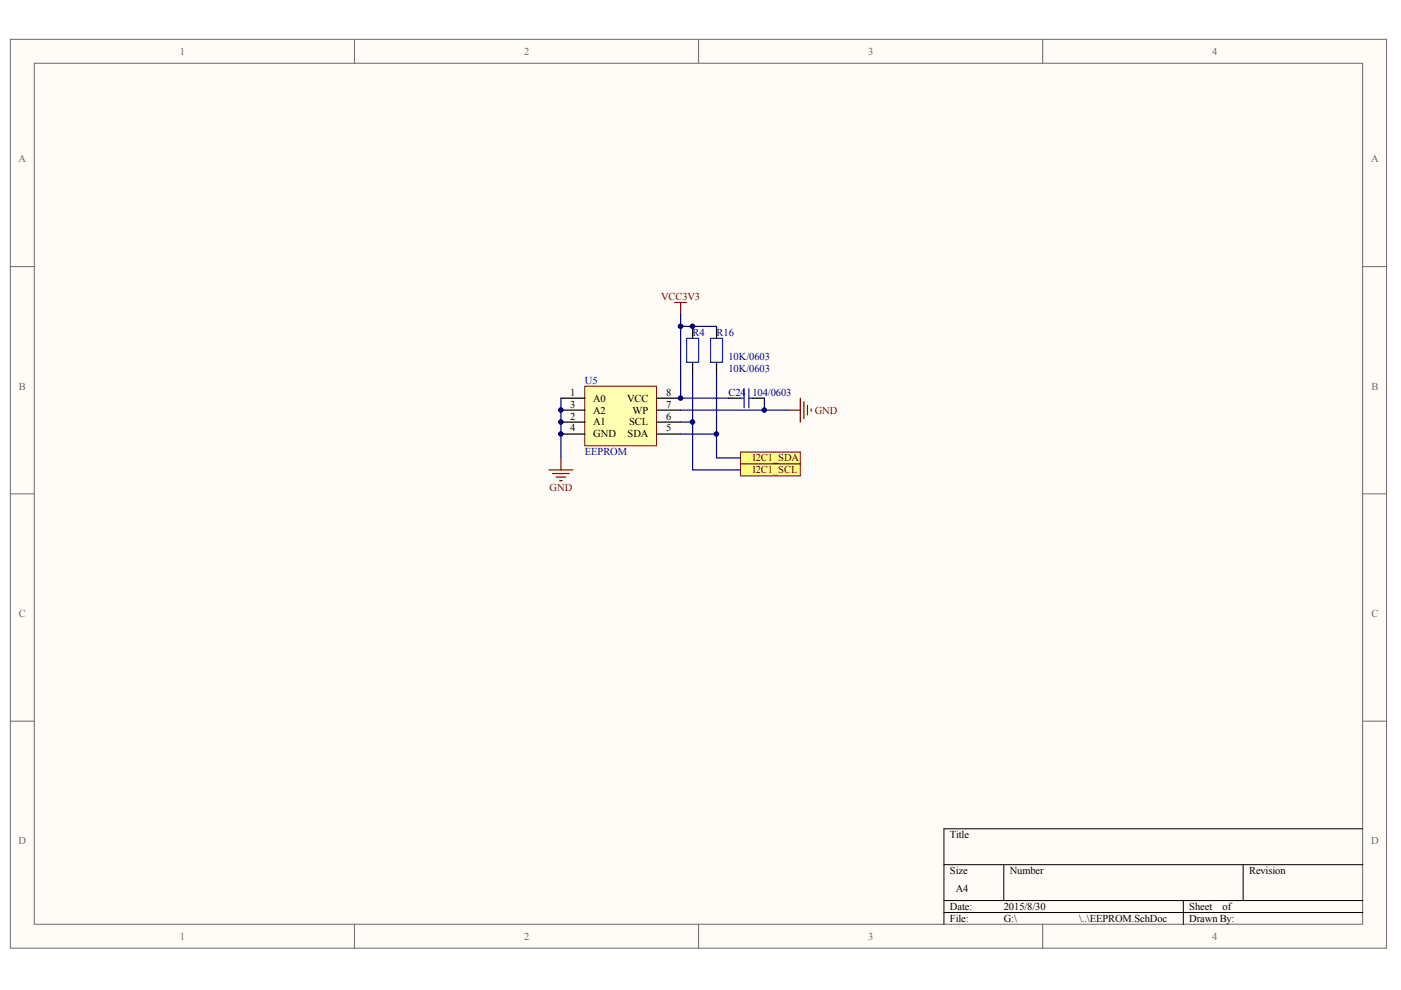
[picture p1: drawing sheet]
<svg xmlns="http://www.w3.org/2000/svg" width="297mm" height="210mm" viewBox="0 0 297 210" stroke-linecap="round" stroke-linejoin="round" font-family="sans-serif">
<g fill="#fffcf8" stroke="#696969" stroke-width=".21">
<path d="M2.2 8.3h291.8v192.7h-291.8z"/>
<path d="M7.3 13.4h281.6v182.6h-281.6z"/>
</g>
<path d="M75.2 8.3v5.1M148.1 8.3v5.1M221.1 8.3v5.1M2.2 56.5h5.1M289 56.5h5M2.2 104.7h5.1M289 104.7h5M2.2 152.9h5.1M289 152.9h5M75.2 196v5.1M148.1 196v5.1M221.1 196v5.1" fill="none" stroke="#696969" stroke-width=".21"/>
<path d="M289 175.7h-88.9v20.3M200.1 183.3h88.9M200.1 190.9h88.9M200.1 193.5h88.9M212.8 183.3v7.6M250.9 190.9v5.1M263.6 183.3v7.6" fill="none" stroke="#000" stroke-width=".21"/>
<g fill="#ffff80" stroke="#800000" stroke-width=".21">
<path d="M157 95.8h12.7v2.6h-12.7z" fill-rule="evenodd"/>
<path d="M157 98.4h12.7v2.5h-12.7z" fill-rule="evenodd"/>
</g>
<path d="M124 81.9h15.2v12.6h-15.2z" fill="#ffffb0" stroke="#800000" stroke-width=".21"/>
<g fill="none" stroke="#000" stroke-width=".25">
<path d="M146.8 69.2v2.5M146.8 76.8v2.5M151.9 69.2v2.5M151.9 76.8v2.5M118.9 84.4h5.1M118.9 89.5h5.1M118.9 87h5.1M118.9 92h5.1M139.2 84.4h5.1M139.2 89.5h5.1M139.2 87h5.1M139.2 92h5.1"/>
<path d="M154.5 84.4h2.5M159.5 84.4h2.6"/>
</g>
<path d="M145.6 71.7h2.5v5.1h-2.5zM150.6 71.7h2.6v5.1h-2.6z" fill="none" stroke="#03c" stroke-width=".25"/>
<path d="M157 84.4h.8M157.8 82.4v4.1M158.8 82.4v4.1M158.8 84.4h.7" fill="none" stroke="#00f" stroke-width=".25"/>
<path d="M143 64.1h2.6M144.3 64.1v2.6M116.4 99.6h5.1M118.9 97.1v2.5M167.1 87h2.6M169.7 84.4v5.1M170.4 85.2v3.5M171.2 85.9v2.1M172 86.7v.5M117.2 100.4h3.5M117.9 101.2h2M118.7 101.9h.5" fill="none" stroke="#800000" stroke-width=".25"/>
<path d="M144.3 66.7v17.7h10.2M144.3 69.2h7.6M146.8 79.3v10.2h-2.5M151.9 79.3v12.7h-7.6M118.9 84.4v12.7M144.3 87h22.8M146.8 89.5v10.1h10.2M151.9 92v5.1h5.1M162.1 84.4v2.6" fill="none" stroke="#000080" stroke-width=".25"/>
<g fill="#000080" stroke="#000080" stroke-width=".21">
<circle cx="118.9" cy="92" r=".48"/>
<circle cx="118.9" cy="89.5" r=".48"/>
<circle cx="118.9" cy="86.9" r=".48"/>
<circle cx="144.3" cy="84.4" r=".48"/>
<circle cx="144.3" cy="69.2" r=".48"/>
<circle cx="146.8" cy="89.5" r=".48"/>
<circle cx="146.8" cy="69.2" r=".48"/>
<circle cx="151.9" cy="92" r=".48"/>
<circle cx="162" cy="86.9" r=".48"/>
</g>
<g font-size="2.2" fill="#696969">
<text x="38.2" y="11.6">1</text>
<text x="111.1" y="11.6">2</text>
<text x="184.1" y="11.6">3</text>
<text x="257" y="11.6">4</text>
<text x="3.9" y="34.4">A</text>
<text x="290.7" y="34.4">A</text>
<text x="4" y="82.6">B</text>
<text x="290.8" y="82.6">B</text>
<text x="4" y="130.8">C</text>
<text x="290.8" y="130.8">C</text>
<text x="3.9" y="179">D</text>
<text x="290.7" y="179">D</text>
<text x="38.2" y="199.3">1</text>
<text x="111.1" y="199.3">2</text>
<text x="184.1" y="199.3">3</text>
<text x="257" y="199.3">4</text>
</g>
<g font-size="2.2" fill="#800000">
<text x="140.2" y="63.6">VCC3V3</text>
<text x="172.7" y="87.7">GND</text>
<text x="159.5" y="97.8">I2C1_SDA</text>
<text x="159.5" y="100.4">I2C1_SCL</text>
<text x="116.5" y="104.2">GND</text>
</g>
<g font-size="2.2" fill="#000080">
<text x="146.8" y="71.2">R4</text>
<text x="151.9" y="71.2">R16</text>
<text x="154.5" y="76.3">10K/0603</text>
<text x="124" y="81.3">U5</text>
<text x="154.5" y="78.8">10K/0603</text>
<text x="154.5" y="83.9">C24</text>
<text x="159.5" y="83.9">104/0603</text>
<text x="124" y="96.6">EEPROM</text>
</g>
<g font-size="2.2">
<text x="120.9" y="83.9">1</text>
<text x="141.3" y="83.9">8</text>
<text x="120.9" y="88.9">2</text>
<text x="120.9" y="86.4">3</text>
<text x="125.8" y="85.1">A0</text>
<text x="125.8" y="87.7">A2</text>
<text x="132.9" y="85.1">VCC</text>
<text x="134.1" y="87.7">WP</text>
<text x="141.3" y="88.9">6</text>
<text x="141.3" y="86.4">7</text>
<text x="120.9" y="91.5">4</text>
<text x="125.8" y="90.2">A1</text>
<text x="125.8" y="92.8">GND</text>
<text x="133.1" y="92.8">SDA</text>
<text x="133.4" y="90.2">SCL</text>
<text x="141.3" y="91.5">5</text>
<text x="201.4" y="177.7">Title</text>
<text x="201.4" y="185.3">Size</text>
<text x="214.1" y="185.3">Number</text>
<text x="264.8" y="185.3">Revision</text>
<text x="202.7" y="189.1">A4</text>
<text x="201.4" y="192.9">Date:</text>
<text x="201.4" y="195.5">File:</text>
<text x="212.8" y="192.9">2015/8/30</text>
<text x="212.8" y="195.5">G:\</text>
<text x="228.8" y="195.5">\..\EEPROM.SchDoc</text>
<text x="252.2" y="192.9">Sheet</text>
<text x="252.2" y="195.5">Drawn By:</text>
<text x="259.2" y="192.9">of</text>
</g>
</svg>
